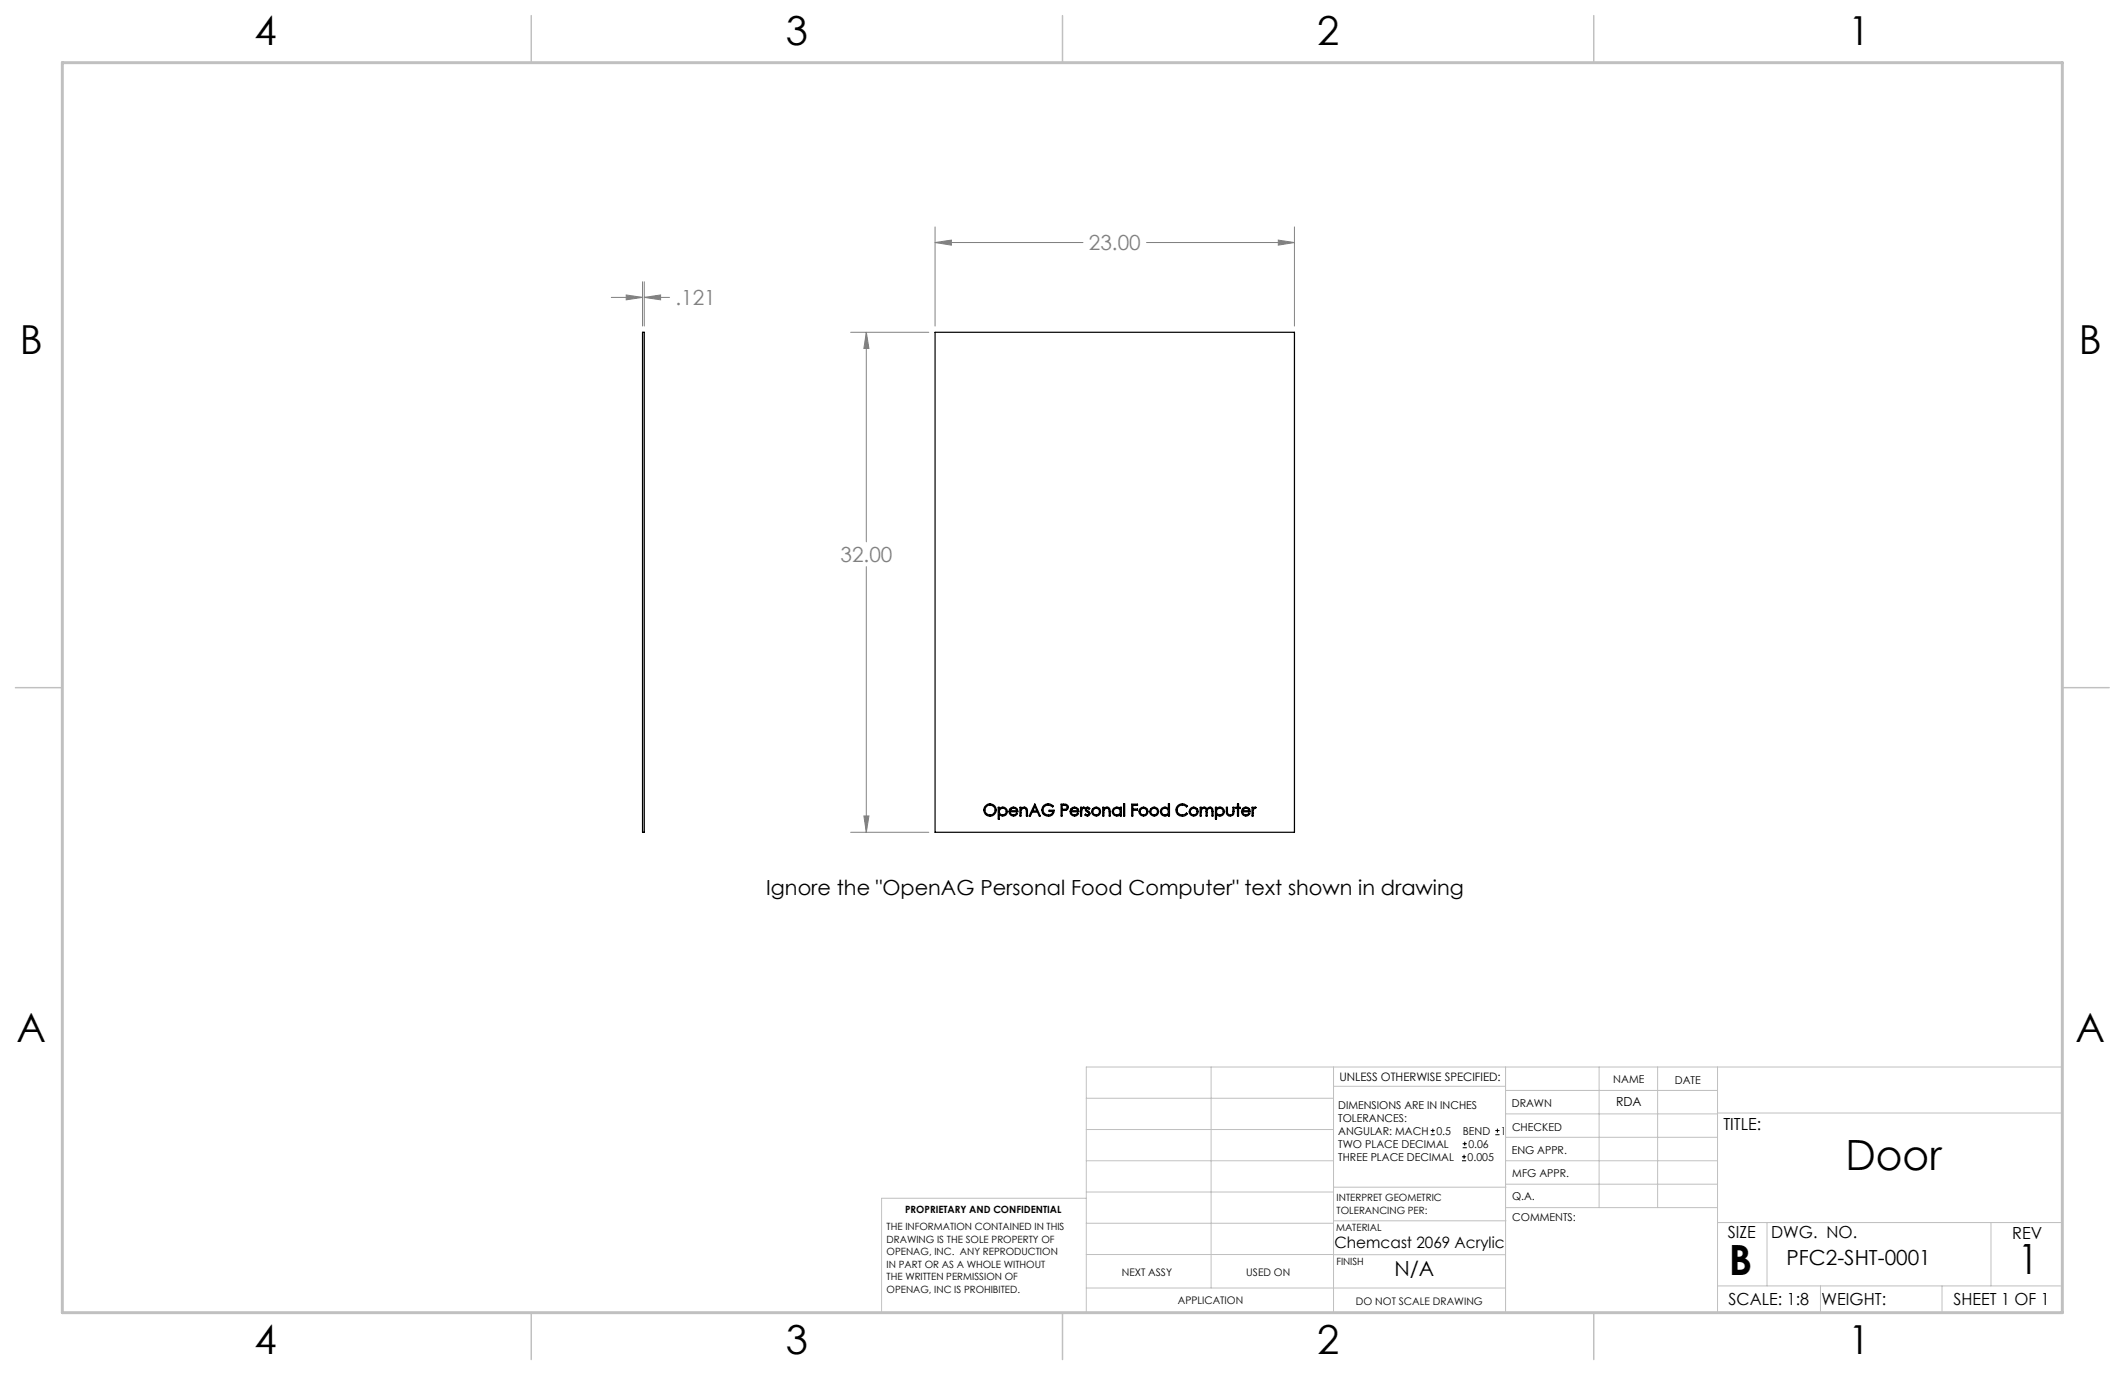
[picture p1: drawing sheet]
<svg xmlns="http://www.w3.org/2000/svg" width="432mm" height="279mm" viewBox="0 0 432 279" stroke-linecap="round" stroke-linejoin="round" font-family="sans-serif">
<path d="M290.7 230.6h.8M290.7 229.7h.8M291.1 229.3v.9M297.1 235.9h.8M297.1 235.1h.8M297.2 233.2h.9M297.2 232.4h.9M297.5 234.6v.9M297.6 232v.8M303.8 230.6h.9M303.8 229.7h.9M304.3 229.3v.9" fill="none" stroke="#000" stroke-width=".2"/>
<g fill="none" stroke="#808080" stroke-width=".2">
<path d="M127.2 59.9l3.4 .5-3.4 .5zM130.6 57.3v9M130.9 57.3v9M190 49.3l3.3-.5v1zM190 46.1v20.2M190 49.3h30.1M233 49.3h30M259.8 48.8l3.2 .5-3.2 .5zM263 46.1v20.2M124.2 60.4h6.4M130.9 60.4l3.3-.5v1zM130.9 60.4h5.2"/>
<path d="M172.9 67.5h15.8M176 67.5l.6 3.3h-1.1zM176 67.5v42.6M176 115.1v54M172.9 169.1h15.8M175.5 165.8h1.1l-.6 3.3z"/>
</g>
<g fill="none" stroke="#c0c0c0" stroke-width=".2">
<path d="M246.1 216.8v44.9M271 216.8v49.9M305.9 216.8v49.9M324.9 216.8v28.6M336.8 216.8v28.6M349 216.8v49.9M220.7 235.9h50.3M220.7 229.5h50.3M220.7 223.2h50.3M271 220.7h34.9M305.9 231.1h43.1M305.9 226.3h43.1"/>
<path d="M305.9 221.6h43.1M305.9 235.9h43.1M349 226.2h70.1M220.7 243.5h-41.6v23.2h240v-49.9h-198.4v49.9M220.7 248.6h50.3M220.7 242.2h50.3M220.7 254.9h50.3M271 255h34.9M271 248.1h35M271 241.2h35M305.9 240.6h43.1M306 245.4h43"/>
<path d="M349 248.4h70.1M359.1 248.4v12.9M404.6 248.4v12.9M220.7 261.7h85.2M349 261.3h70.1M369.9 261.3v5.4M394.6 261.3v5.4"/>
</g>
<path d="M107.9 3.2v9.5M215.9 3.2v9.5M323.8 3.2v9.5M3.1 139.7h9.6M419.1 139.7h9.5M107.9 266.7v9.6M215.9 266.7v9.6M323.8 266.7v9.6" fill="none" stroke="#c0c0c0" stroke-width=".3"/>
<path d="M12.7 12.7h406.4v254h-406.4z" fill="none" stroke="#c0c0c0" stroke-width=".6"/>
<path d="M259.8 48.8l3.2 .5-3.2 .5zM190 49.3l3.3-.5v1zM176 67.5l.6 3.3h-1.1zM175.5 165.8h1.1l-.6 3.3zM130.9 60.4l3.3-.5v1zM127.2 59.9l3.4 .5-3.4 .5z" fill="#808080"/>
<g fill="none" stroke="#000" stroke-width=".25">
<path d="M130.6 67.5h.3v101.6h-.3zM190 67.5h73v101.6h-73zM202.8 164h.3v.4a.92 .92 0 0 1 1.3-.2 .92 .92 0 0 1 0 1.4 .92 .92 0 0 1-1.3-.1v.9h-.3zM205.4 164.2a.9 .9 0 0 1 1-.1 .9 .9 0 0 1 .4 .9h-1.6a.7 .7 0 0 0 .6 .6 .7 .7 0 0 0 .8-.4l.1 .1a.91 .91 0 0 1-1.4 .3 .91 .91 0 0 1 .1-1.4zM205.5 164.4l.5-.2a.65 .65 0 0 1 .6 .5h-1.3zM207.3 164h.2v.4a.71 .71 0 0 1 .9-.3 .71 .71 0 0 1 .4 .8v.9h-.2v-.8a.57 .57 0 0 0-.6-.8 .57 .57 0 0 0-.5 .8v.8h-.2zM210.3 163.4l1.1 2.4h-.2l-.4-.8h-1.1l-.3 .8h-.3zM210.3 163.9l.4 .9h-.8zM212.2 163.6a1.39 1.39 0 0 1 1.9 .2l-.2 .2a1.07 1.07 0 0 0-1.5-.3 1.07 1.07 0 0 0-.2 1.6 1.07 1.07 0 0 0 1.5 .1l.3-.5h-.8v-.3h1a1.25 1.25 0 0 1-1.8 1.1 1.25 1.25 0 0 1-.2-2.1zM215.6 163.4h.5a.71 .71 0 0 1 1 .7 .71 .71 0 0 1-1.1 .6h-.2v1.1h-.2zM215.8 163.7h.5a.44 .44 0 0 1 .6 .4 .44 .44 0 0 1-.6 .4l-.5-.1zM217.6 164.4a.88 .88 0 0 1 1-.3 .88 .88 0 0 1 .6 .9h-1.5a.68 .68 0 0 0 .5 .6 .68 .68 0 0 0 .7-.4l.2 .1a.89 .89 0 0 1-1.3 .4 .89 .89 0 0 1-.2-1.3z"/>
<path d="M217.9 164.4l.2-.1a.68 .68 0 0 1 .9 .4h-1.3zM219.6 164h.2v.3l.3-.3 .3 .1-.2 .1a.76 .76 0 0 0-.4 1v.6h-.2zM220.7 164.1l.3-.1 .4 .3-.1 .1-.3-.2a.31 .31 0 0 0-.2 .4 .31 .31 0 0 0 .3 .2 .54 .54 0 0 1 .2 .9 .54 .54 0 0 1-.8-.1l.1-.2 .5 .2 .1-.4a1.07 1.07 0 0 1-.6-.9zM224.1 164h.2v.4a.71 .71 0 0 1 .9-.3 .71 .71 0 0 1 .4 .8v.9h-.2v-.8a.57 .57 0 0 0-.6-.8 .57 .57 0 0 0-.5 .8v.8h-.2zM226.3 164.2a.93 .93 0 0 1 1.3 .2v-.4h.3v1.8h-.3v-.3a.91 .91 0 0 1-1.3 .1 .91 .91 0 0 1 0-1.4zM228.3 163.3h.2v2.5h-.2zM230 163.4h1.1v.3h-.9v.7h.9v.2h-.9v1.2h-.2zM236.1 164.2a.89 .89 0 0 1 1.3 .2v-1.1h.2v2.5h-.2v-.3a.91 .91 0 0 1-1.3 .1 .91 .91 0 0 1 0-1.4zM239.4 163.6a1.33 1.33 0 0 1 1.9 .2l-.2 .2a1.05 1.05 0 0 0-1.6-.2 1.05 1.05 0 0 0 0 1.6 1.05 1.05 0 0 0 1.6-.2l.2 .1a1.28 1.28 0 0 1-1.9 .2 1.28 1.28 0 0 1 0-1.9zM243.9 164h.2v.4a.63 .63 0 0 1 .6-.4 .63 .63 0 0 1 .6 .4 .65 .65 0 0 1 .8-.4 .65 .65 0 0 1 .4 .9v.9h-.2v-.9a.52 .52 0 0 0-.6-.7 .52 .52 0 0 0-.4 .7v.9h-.2v-.9a.5 .5 0 0 0-.5-.7 .5 .5 0 0 0-.5 .6v1h-.2zM247 164h.2v.4a.9 .9 0 0 1 1.3-.1 .9 .9 0 0 1 0 1.3 .9 .9 0 0 1-1.3-.1v.9h-.2zM249.2 164h.2v.9a.59 .59 0 0 0 .6 .7 .59 .59 0 0 0 .5-.7v-.9h.3v.9a.79 .79 0 0 1-.8 .9 .79 .79 0 0 1-.8-.9z"/>
<path d="M251.5 163.3h.2v.7h.3v.3h-.3v1.5h-.2v-1.5h-.4v-.3h.4zM252.6 164.2a.88 .88 0 0 1 1-.1 .88 .88 0 0 1 .4 .9h-1.5a.68 .68 0 0 0 .5 .6 .68 .68 0 0 0 .8-.4l.2 .1a.91 .91 0 0 1-1.4 .3 .91 .91 0 0 1 0-1.4zM252.7 164.4l.5-.2a.65 .65 0 0 1 .6 .5h-1.3zM254.4 164h.2v.3l.2-.2h.4l-.5 .5-.1 1.2h-.2z"/>
<circle cx="201.1" cy="164.6" r="1.02"/>
<circle cx="201.2" cy="164.6" r="1.25"/>
<circle cx="203.8" cy="164.9" r=".7"/>
<circle cx="222.7" cy="164.9" r=".69"/>
<circle cx="222.7" cy="164.9" r=".91"/>
<circle cx="226.9" cy="164.9" r=".7"/>
<circle cx="232.4" cy="164.9" r=".9"/>
<circle cx="232.4" cy="164.9" r=".69"/>
<circle cx="234.5" cy="164.9" r=".69"/>
<circle cx="234.5" cy="164.9" r=".9"/>
<circle cx="236.7" cy="164.9" r=".7"/>
<circle cx="242.6" cy="164.9" r=".9"/>
<circle cx="242.6" cy="164.9" r=".69"/>
<circle cx="247.9" cy="164.9" r=".68"/>
</g>
<g font-size="8.5">
<text x="375" y="237.7">Door</text>
<text x="351.3" y="259">B</text>
<text x="410" y="258.9">1</text>
</g>
<g font-size="8.1">
<text x="51.7" y="9.1">4</text>
<text x="159.7" y="9.1">3</text>
<text x="267.6" y="9.1">2</text>
<text x="375.6" y="9.1">1</text>
<text x="4" y="72">B</text>
<text x="422.4" y="72">B</text>
<text x="3.3" y="211.7">A</text>
<text x="421.7" y="211.7">A</text>
<text x="51.7" y="275.2">4</text>
<text x="159.7" y="275.2">3</text>
<text x="267.6" y="275.2">2</text>
<text x="375.6" y="275.2">1</text>
</g>
<g font-size="4.2" fill="#808080">
<text x="221.3" y="50.9">23.00</text>
<text x="137.2" y="62">.121</text>
<text x="170.8" y="114.2">32.00</text>
</g>
<g font-size="4.2">
<text x="155.7" y="181.9">Ignore the &quot;OpenAG Personal Food Computer&quot; text shown in drawing</text>
<text x="363" y="257">PFC2-SHT-0001</text>
<text x="283.3" y="259.2">N/A</text>
</g>
<g font-size="3.4">
<text x="350.2" y="229.5">TITLE:</text>
<text x="351.1" y="251.6">SIZE</text>
<text x="359.9" y="251.6">DWG. NO.</text>
<text x="408.9" y="251.7">REV</text>
<text x="351.2" y="265.2">SCALE: 1:8</text>
<text x="370.1" y="265.3">WEIGHT:</text>
<text x="396.9" y="265.2">SHEET 1 OF 1</text>
</g>
<text font-size="3.2" x="271.2" y="253.6">Chemcast 2069 Acrylic</text>
<text font-size="2.5" x="328.4" y="224.8">RDA</text>
<text font-size="2.4" x="272.2" y="219.7">UNLESS OTHERWISE SPECIFIED:</text>
<g font-size="2.2">
<text x="327.8" y="220.1">NAME</text>
<text x="340.3" y="220.2">DATE</text>
<text x="271.9" y="225.3">DIMENSIONS ARE IN INCHES</text>
<text x="271.9" y="227.9">TOLERANCES:</text>
<text x="307.2" y="224.9">DRAWN</text>
<text x="271.9" y="233.2">TWO PLACE DECIMAL</text>
<text x="271.9" y="230.6">ANGULAR: MACH</text>
<text x="291.9" y="230.6">0.5</text>
<text x="297.2" y="230.6">BEND</text>
<text x="298.4" y="233.2">0.06</text>
<text x="305" y="230.6">1</text>
<text x="307.3" y="229.8">CHECKED</text>
<text x="271.9" y="235.9">THREE PLACE DECIMAL</text>
<text x="298.2" y="235.9">0.005</text>
<text x="307.2" y="234.5">ENG APPR.</text>
<text x="307.3" y="239.2">MFG APPR.</text>
<text x="307.3" y="243.9">Q.A.</text>
<text x="307.3" y="248.1">COMMENTS:</text>
</g>
<g font-size="2.1">
<text x="227.9" y="259.2">NEXT ASSY</text>
<text x="253.3" y="259.2">USED ON</text>
<text x="239.3" y="265">APPLICATION</text>
<text x="275.5" y="265.1">DO NOT SCALE DRAWING</text>
</g>
<g font-size="2">
<text x="271.6" y="244.1">INTERPRET GEOMETRIC</text>
<text x="180.2" y="250">THE INFORMATION CONTAINED IN THIS</text>
<text x="183.9" y="246.4">PROPRIETARY AND CONFIDENTIAL</text>
<text x="271.5" y="250.2">MATERIAL</text>
<text x="271.6" y="246.6">TOLERANCING PER:</text>
<text x="180.2" y="252.5">DRAWING IS THE SOLE PROPERTY OF</text>
<text x="180.2" y="255.1">OPENAG, INC. ANY REPRODUCTION</text>
<text x="180.2" y="257.6">IN PART OR AS A WHOLE WITHOUT</text>
<text x="271.5" y="257">FINISH</text>
<text x="180.2" y="260.1">THE WRITTEN PERMISSION OF</text>
<text x="180.2" y="262.6">OPENAG, INC IS PROHIBITED.</text>
</g>
</svg>
